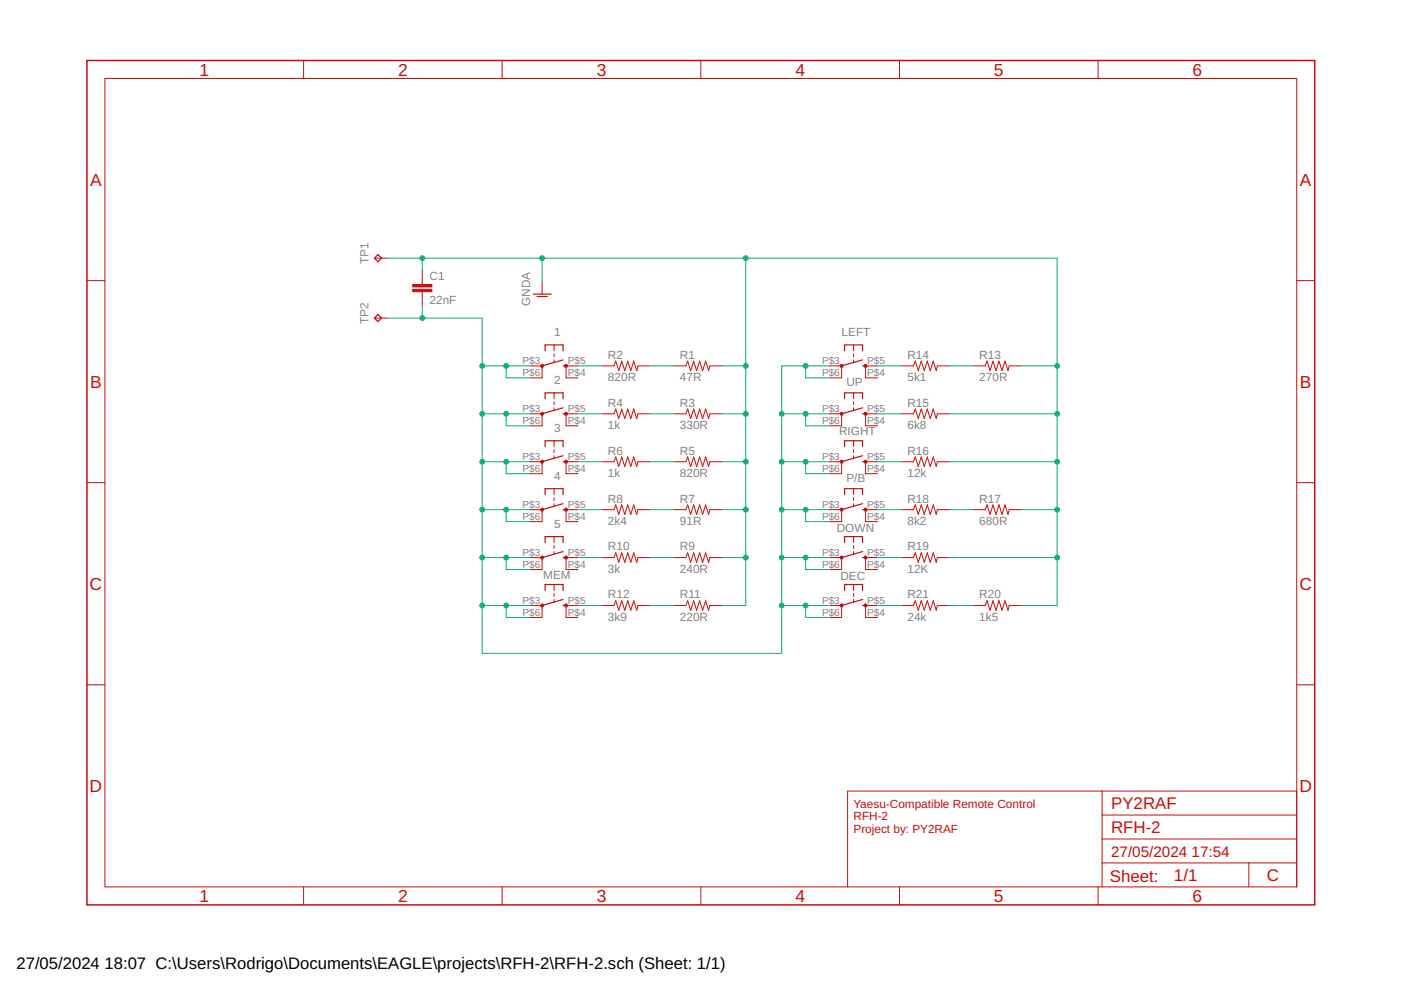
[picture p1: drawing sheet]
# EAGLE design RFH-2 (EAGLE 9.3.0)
REVISION: C

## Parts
1  TL6300-SPST  [TL6300]
2  TL6300-SPST  [TL6300]
3  TL6300-SPST  [TL6300]
4  TL6300-SPST  [TL6300]
5  TL6300-SPST  [TL6300]
C1  22nF  C5/3  [C5B3]
DEC  TL6300-SPST  [TL6300]
DOWN  TL6300-SPST  [TL6300]
LEFT  TL6300-SPST  [TL6300]
MEM  TL6300-SPST  [TL6300]
P/B  TL6300-SPST  [TL6300]
R1  47R  R-US_0309/10  [0309/10]
R2  820R  R-US_0309/10  [0309/10]
R3  330R  R-US_0309/10  [0309/10]
R4  1k  R-US_0309/10  [0309/10]
R5  820R  R-US_0309/10  [0309/10]
R6  1k  R-US_0309/10  [0309/10]
R7  91R  R-US_0309/10  [0309/10]
R8  2k4  R-US_0309/10  [0309/10]
R9  240R  R-US_0309/10  [0309/10]
R10  3k  R-US_0309/10  [0309/10]
R11  220R  R-US_0309/10  [0309/10]
R12  3k9  R-US_0309/10  [0309/10]
R13  270R  R-US_0309/10  [0309/10]
R14  5k1  R-US_0309/10  [0309/10]
R15  6k8  R-US_0309/10  [0309/10]
R16  12k  R-US_0309/10  [0309/10]
R17  680R  R-US_0309/10  [0309/10]
R18  8k2  R-US_0309/10  [0309/10]
R19  12K  R-US_0309/10  [0309/10]
R20  1k5  R-US_0309/10  [0309/10]
R21  24k  R-US_0309/10  [0309/10]
RIGHT  TL6300-SPST  [TL6300]
TP1  TPPAD1-20Y  [P1-20Y]
TP2  TPPAD1-20Y  [P1-20Y]
UP  TL6300-SPST  [TL6300]

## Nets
GNDA: C1.1 R1.2 R3.2 R5.2 R7.2 R9.2 R11.2 R13.2 R15.2 R16.2 R17.2 R19.2 R20.2 TP1.TP
N$1: 1.P$3(P) 1.P$6(P1) 2.P$3(P) 2.P$6(P1) 3.P$3(P) 3.P$6(P1) 4.P$3(P) 4.P$6(P1) 5.P$3(P) 5.P$6(P1) C1.2 DEC.P$3(P) DEC.P$6(P1) DOWN.P$3(P) DOWN.P$6(P1) LEFT.P$3(P) LEFT.P$6(P1) MEM.P$3(P) MEM.P$6(P1) P/B.P$3(P) P/B.P$6(P1) RIGHT.P$3(P) RIGHT.P$6(P1) TP2.TP UP.P$3(P) UP.P$6(P1)
N$2: R17.1 R18.2
N$3: LEFT.P$5(S) R14.1
N$4: R15.1 UP.P$5(S)
N$5: R16.1 RIGHT.P$5(S)
N$6: P/B.P$5(S) R18.1
N$7: DOWN.P$5(S) R19.1
N$8: 1.P$5(S) R2.1
N$9: DEC.P$5(S) R21.1
N$10: 2.P$5(S) R4.1
N$11: 3.P$5(S) R6.1
N$12: 4.P$5(S) R8.1
N$13: 5.P$5(S) R10.1
N$14: MEM.P$5(S) R12.1
N$15: R13.1 R14.2
N$20: R1.1 R2.2
N$21: R3.1 R4.2
N$22: R5.1 R6.2
N$23: R7.1 R8.2
N$24: R9.1 R10.2
N$25: R11.1 R12.2
N$26: R20.1 R21.2
Unconnected: 1.P$4(S1) 2.P$4(S1) 3.P$4(S1) 4.P$4(S1) 5.P$4(S1) DEC.P$4(S1) DOWN.P$4(S1) LEFT.P$4(S1) MEM.P$4(S1) P/B.P$4(S1) RIGHT.P$4(S1) UP.P$4(S1)

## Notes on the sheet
- PY2RAF
- Yaesu-Compatible Remote Control
  RFH-2
  Project by: PY2RAF
